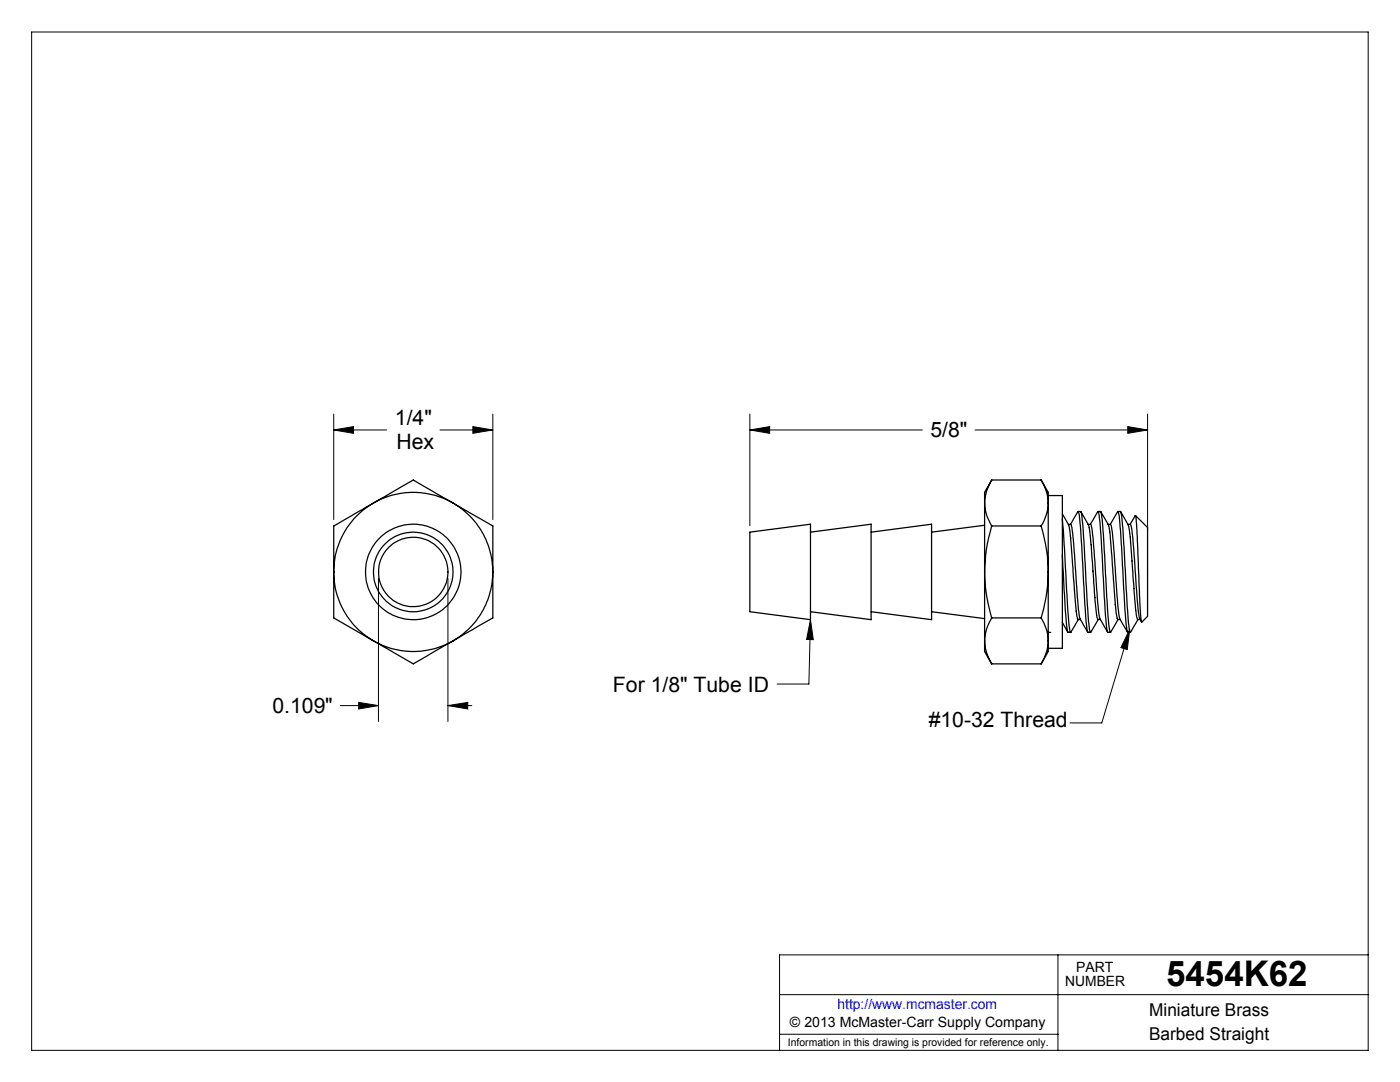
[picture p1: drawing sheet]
<svg xmlns="http://www.w3.org/2000/svg" width="279mm" height="216mm" viewBox="0 0 279 216" stroke-linecap="round" stroke-linejoin="round" font-family="sans-serif">
<g fill="none" stroke="#000" stroke-width=".2">
<path d="M6.3 6.4h266.7v203.2h-266.7zM66.6 85.8l4-.7v1.4zM66.6 85.8h10.6M66.6 82.6v21.1M87.8 85.8h10.6M94.4 85.1l4 .7-4 .7zM98.4 82.6v21.1M149.6 85.8l4-.7v1.4zM149.6 82.6v22.3M149.6 85.8h34.5M194.6 85.8h34.4M225.1 85.1l3.9 .7-3.9 .7z"/>
<path d="M229 82.6v23.3M75.5 115.4v28.6M89.4 115.4v28.6M161.7 123.6l.6 4h-1.3zM161.7 123.6l-.3 12.9h-6.3M225.5 125.6l-.5 4-1.3-.4zM225.5 125.6l-5.6 18.7h-6.4M67.9 140.8h7.6M71.6 140.2l3.9 .6-3.9 .7zM89.4 140.8l3.9-.6v1.3zM89.4 140.8h4.8M155.6 198.5h117.4"/>
<path d="M211.1 190.5v19.1M273 190.5h-117.4v19.1M155.6 206.4h55.5"/>
</g>
<g fill="#000">
<path d="M149.6 85.8l4-.7v1.4zM225.1 85.1l3.9 .7-3.9 .7zM94.4 85.1l4 .7-4 .7zM66.6 85.8l4-.7v1.4zM71.6 140.2l3.9 .6-3.9 .7zM89.4 140.8l3.9-.6v1.3z"/>
<path d="M161.7 123.6l.6 4h-1.3zM225.5 125.6l-.5 4-1.3-.4z"/>
</g>
<g fill="none" stroke="#000" stroke-width=".25">
<path d="M197.9 95.8a9.3 9.3 0 0 0-1.4 4.6M197.9 95.8l-1.4 2.4v2.2M197.9 95.8h9.9M207.8 95.8a9.4 9.4 0 0 1 1.4 4.6M207.8 95.8l1.4 2.4v2.2M209.2 98.9h2.8v30.5h-2.8M66.6 114.1a15.9 15.9 0 0 0 7.9 13.8M66.6 114.1v9.2l7.9 4.6M74.5 100.4a15.9 15.9 0 0 1 15.9 0M74.5 100.4a15.9 15.9 0 0 0-7.9 13.7M74.5 100.4l8-4.6 7.9 4.6M74.5 100.4l-7.9 4.6v9.1"/>
<path d="M90.4 100.4l8 4.6v9.1M90.4 100.4a16.1 16.1 0 0 1 8 13.7M98.4 114.1v9.2l-8 4.6M98.4 114.1a16.1 16.1 0 0 1-8 13.8M149.6 106.2l12.1-1.6v19l-12.1-1.5zM161.7 106.2l12.1-1.6v19l-12.1-1.5M173.8 106.2l12.1-1.6v19l-12.1-1.5M196.5 114.1a33 33 0 0 0 1.4 9.2M196.5 100.4a9.4 9.4 0 0 0 1.4 4.6M196.5 114.1v13.8M196.5 100.4v13.7M196.5 104.8l-10.6 1.4"/>
<path d="M197.9 105a32.5 32.5 0 0 0-1.4 9.1M197.9 105h9.9M207.8 105a33 33 0 0 1 1.4 9.1M209.2 100.4a9 9 0 0 1-1.4 4.6M209.2 100.4v13.7M209.2 114.1a32.4 32.4 0 0 1-1.4 9.2M209.2 114.1v13.8M212 103.5l1.4 21.4a1.54 1.54 0 0 0 .3 1.3l1.5-2.6M212 102.6l1.3 2.1 .2 1.3 1 13a15.9 15.9 0 0 0 .7 4.6M212 110.7l.9 14.2 .2 1.3h.6M213.2 104.6l.5 .1 .4 1.9 .8 11.1a28.7 28.7 0 0 0 .7 5.8l1.5 2.7M213.6 104.6l1.6-2.5a34.2 34.2 0 0 1 .7 7.2l.5 10a31.1 31.1 0 0 0 .7 6.9h.5"/>
<path d="M215.2 102.1h.5a23.6 23.6 0 0 1 .6 5.8l.6 11.4a31.1 31.1 0 0 0 .7 6.9l1.6-2.6M215.7 102.1l1.5 2.6 .2 .6 1.5 17.5 .2 .8h.5M217.2 104.6l.5 .1 .2 1 1 11.9a28.7 28.7 0 0 0 .7 5.9l1.5 2.7M217.6 104.6l1.5-2.5a22.6 22.6 0 0 1 .7 5.7l.7 12.1a24.9 24.9 0 0 0 .6 6.3h.5M219.1 102.1h.5a71 71 0 0 1 1 10.9l.3 6.9a29.3 29.3 0 0 0 .7 6.3l1.5-2.6M219.7 102.1l1.5 2.6 .2 .6 1.1 13.7a14.2 14.2 0 0 0 .6 4.6M221.2 104.6h.4a41.9 41.9 0 0 1 1 8.7l.7 9.6 .2 .6 1.5 2.7M221.6 104.6l1.5-2.5a87 87 0 0 1 1 12.4l.3 5.3a26.8 26.8 0 0 0 .7 6.4h.5M223.1 102.1h.5a30.7 30.7 0 0 1 .7 7l.6 10a35.1 35.1 0 0 0 .7 7.1l1.5-2.6M223.7 102.1l1.6 3.1 .3 2 .7 10.2a23.6 23.6 0 0 0 .7 6.2h.5M225.1 104.6h.5a33.9 33.9 0 0 1 .8 7.6l.4 5.6a25.6 25.6 0 0 0 .7 5.7l.3 .6M226.6 102.9l2.4 2.4v17.7l-1.1 1.1-.4-3.9-.6-13.5a12.3 12.3 0 0 0-.3-3.8l-1.1 1.7"/>
<path d="M74.5 127.9a15.9 15.9 0 0 0 15.9 0M74.5 127.9l8 4.6 7.9-4.6M185.9 122.1l10.6 1.3M196.5 127.9a9.6 9.6 0 0 0 1.4 4.6M196.5 127.9v2.1l1.4 2.5M197.9 123.3a9.3 9.3 0 0 0-1.4 4.6M197.9 123.3h9.9M197.9 132.5h9.9M207.8 123.3a9.1 9.1 0 0 1 1.4 4.6M209.2 127.9a9.3 9.3 0 0 1-1.4 4.6M209.2 127.9v2.1l-1.4 2.5M209.2 126.2h.5"/>
<path d="M212 124.2l1.1 2M215.2 123.6h.1M215.2 123.6h.4M223.1 123.6h.5"/>
<circle cx="82.5" cy="114.1" r="6.9"/>
<circle cx="82.5" cy="114.1" r="9.5"/>
<circle cx="82.5" cy="114.1" r="7.9"/>
</g>
<text font-size="7.1" x="232.8" y="196.8">5454K62</text>
<g font-size="4.2">
<text x="78.8" y="84.8">1/4&quot;</text>
<text x="79.1" y="89.5">Hex</text>
<text x="185.7" y="87.2">5/8&quot;</text>
<text x="54.4" y="142.2">0.109&quot;</text>
<text x="122.3" y="138">For 1/8&quot; Tube ID</text>
<text x="185.3" y="145">#10-32 Thread</text>
</g>
<g font-size="3.5">
<text x="229.3" y="202.8">Miniature Brass</text>
<text x="229.3" y="207.5">Barbed Straight</text>
</g>
<g font-size="2.8">
<text x="212.6" y="196.8">NUMBER</text>
<text x="214.8" y="194">PART</text>
<text x="157.7" y="205">© 2013 McMaster-Carr Supply Company</text>
</g>
<text font-size="2.8" fill="#00f" x="167.1" y="201.4">http://www.mcmaster.com</text>
<text font-size="2.1" x="157.3" y="208.6">Information in this drawing is provided for reference only.</text>
</svg>
